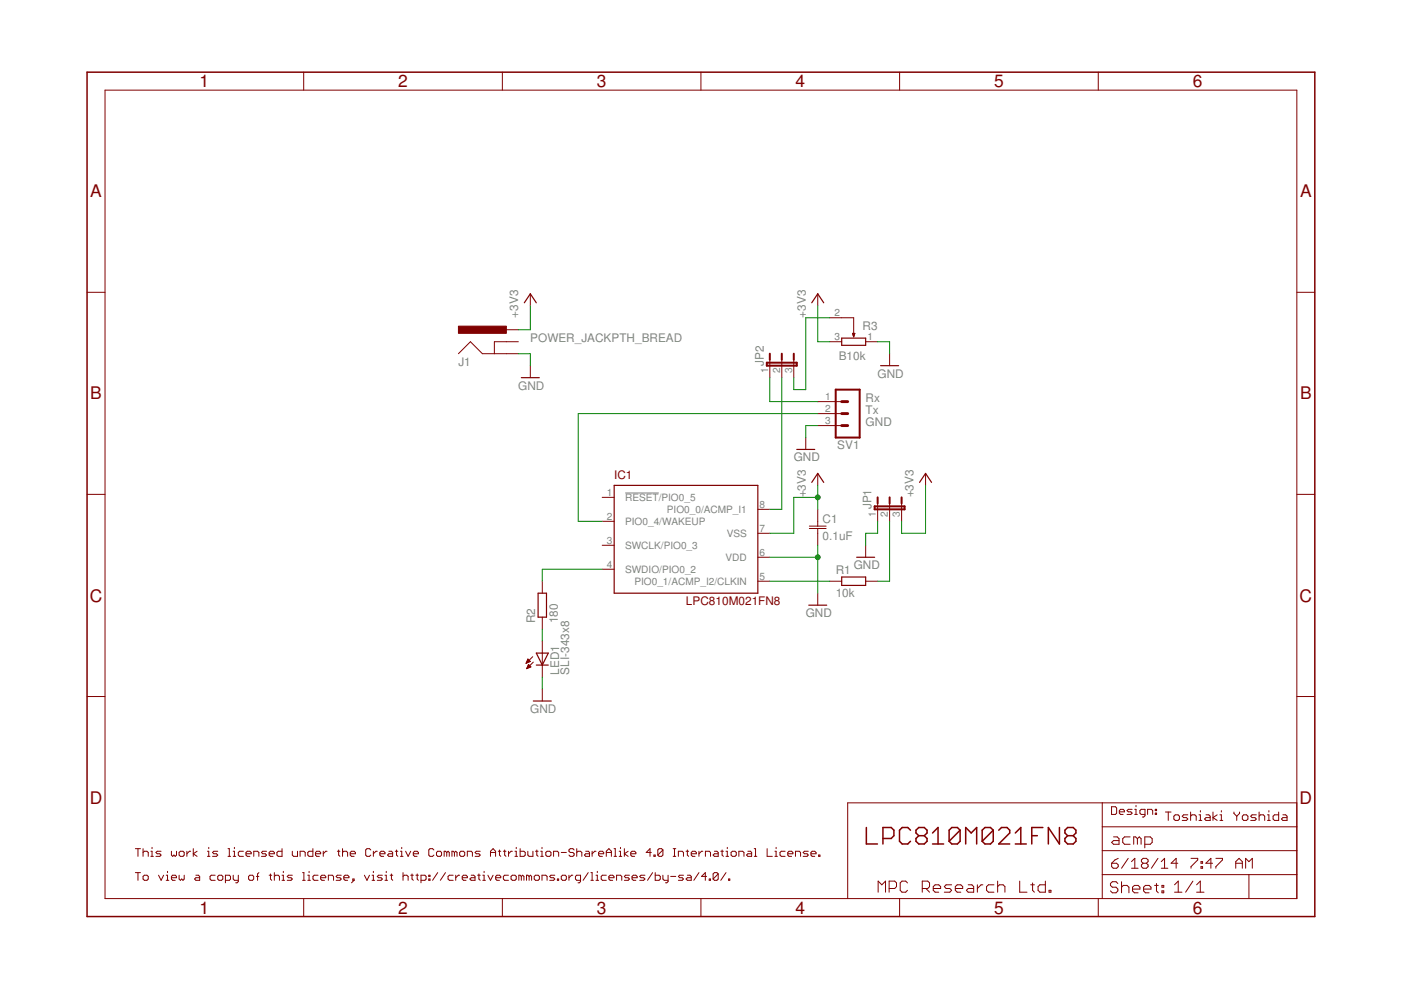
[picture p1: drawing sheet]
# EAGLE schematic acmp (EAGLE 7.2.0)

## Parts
C1  0.1uF  C-JIS050-024X044  [C050-024X044]
IC1  LPC810M021FN8  [DIL08]
J1  POWER_JACKPTH_BREAD  [POWER_JACK_PTH_BREAD]
JP1  JP2E  [JP2]
JP2  JP2E  [JP2]
LED1  SLI-343x8  LED3MM  [LED3MM]
R1  10k  R-EU_0207/10  [0207/10]
R2  180  R-EU_0207/10  [0207/10]
R3  B10k  RK09L1140  [RK09L1140]
SV1  MA03-1  [MA03-1]

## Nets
+3V3: C1.1 IC1.6(VDD) J1.PWR JP1.3 R3.3
GND: C1.2 IC1.7(VSS) J1.GND JP1.1 LED1.K(C) R3.1 SV1.3
N$1: LED1.A R2.1
N$2: IC1.4(SWDIO/PIO0_2) R2.2
N$3: IC1.5(PIO0_1/ACMP_I2/CLKIN) R1.1
N$4: JP1.2 R1.2
N$5: IC1.8(PIO0_0/ACMP_I1) JP2.2
N$6: SV1.2
N$8: JP2.1 SV1.1
N$9: JP2.3 R3.2
Unconnected: IC1.1(!RESET!/PIO0_5) IC1.2(PIO0_4/WAKEUP) IC1.3(SWCLK/PIO0_3) J1.GNDBREAK

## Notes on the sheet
- Rx
- Tx
- GND
- Design:
- Toshiaki Yoshida
- LPC810M021FN8
- This work is licensed under the Creative Commons Attribution-ShareAlike 4.0 International License.
- To view a copy of this license, visit http://creativecommons.org/licenses/by-sa/4.0/.
- MPC Research Ltd.

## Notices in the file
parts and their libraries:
SparkFun-Connectors: Licensing: CC v3.0 Share-Alike You are welcome to use this library for commercial purposes.
